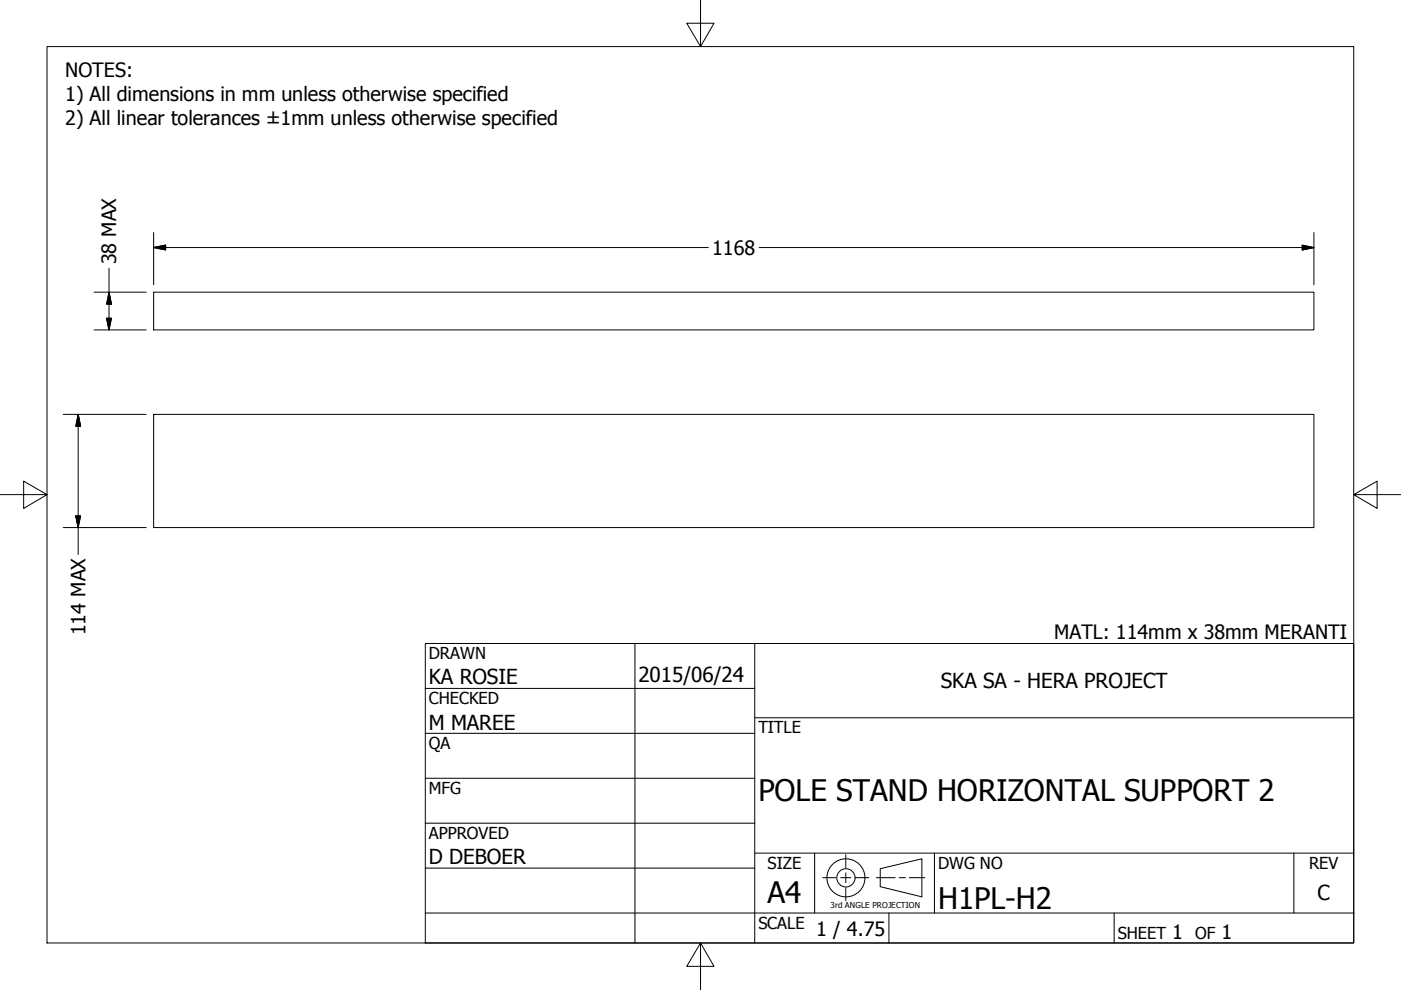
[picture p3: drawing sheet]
<svg xmlns="http://www.w3.org/2000/svg" width="297mm" height="210mm" viewBox="0 0 297 210" stroke-linecap="round" stroke-linejoin="round" font-family="sans-serif">
<!-- layer: Visible (ANSI) -->
<path d="M32.6 61.9h246v8h-246zM32.6 87.9h246v24h-246z" fill="none" stroke="#000" stroke-width=".21"/>
<!-- layer: Border (ANSI) -->
<path d="M148.5 -.1v10l-2.9-5h5.8l-2.9 5M10 9.9h277v190h-277zM0 104.9h10l-5-2.9v5.8l5-2.9M287 104.9l5 2.9v-5.8l-5 2.9h10M148.5 199.9l2.9 5h-5.8l2.9-5v10" fill="none" stroke="#000" stroke-width=".21"/>
<!-- layer: Title (ANSI) -->
<g fill="none" stroke="#000" stroke-width=".21">
<path d="M90.2 136.4h196.8v63.5h-196.8zM134.6 136.4v63.5M160 136.4v63.5M90.2 146h69.8M90.2 155.5h69.8M160 152.2h127M90.2 165h69.8M90.2 174.5h69.8M90.2 193.6h196.8M90.2 184.1h69.8M160 180.9h127M172.7 180.9v12.7"/>
<path d="M188.5 193.6v6.3M198.1 180.9v12.7M236.2 193.6v6.3M274.3 180.9v12.7"/>
</g>
<!-- layer: Dimension (ANSI) -->
<g fill="none" stroke="#000" stroke-width=".21">
<path d="M23.1 56.9v13M32.6 52.5l2.5-.5v1zM32.6 52.5h117.6M32.6 49.3v11.1M161 52.5h117.6M276.1 52l2.5 .5-2.5 .5zM278.6 49.3v11.1M19.9 61.9h11.1M19.9 69.9h11.1M22.6 67.5h1l-.5 2.4zM23.1 61.9l.5 2.6h-1zM13.4 87.9h17.6"/>
<path d="M16.6 87.9l.5 2.5h-1zM16.6 87.9v29.7M13.4 111.9h17.6M16.1 109.4h1l-.5 2.5z"/>
</g>
<path d="M32.6 52.5l2.5-.5zM32.6 52.5l2.5-.5v1zM276.1 53l2.5-.5zM276.1 52l2.5 .5-2.5 .5zM22.6 67.5l.5 2.4zM22.6 67.5h1l-.5 2.4zM23.1 61.9l.5 2.6zM23.1 61.9l.5 2.6h-1zM16.6 87.9l.5 2.5zM16.6 87.9l.5 2.5h-1zM16.1 109.4l.5 2.5zM16.1 109.4h1l-.5 2.5z" fill="#000" stroke="#000" stroke-width=".21"/>
<!-- layer: Sketch Geometry (ANSI) -->
<g fill="none" stroke="#000" stroke-width=".21">
<path d="M174.4 186.1h2.8M178.2 186.1h2.2M179.3 181.2v2.8M179.3 185.1v2.1M179.3 188.2v2.8M181.5 186.1h2.7M185.8 186.1h4M186.6 184.2l8.9-2.1v8.1l-8.9-2.2zM190.6 186.1h1.4M192.8 186.1h3.3"/>
<circle cx="179.4" cy="186.1" r="4"/>
<circle cx="179.4" cy="186.1" r="1.94"/>
</g>
<g font-size="6.3">
<text x="160.8" y="169.8">POLE STAND HORIZONTAL SUPPORT 2</text>
<text x="162.8" y="191.4">A4</text>
<text x="198.9" y="192.8">H1PL-H2</text>
</g>
<g font-size="4.4">
<text x="90.9" y="145.1">KA ROSIE</text>
<text x="135.4" y="144.5">2015/06/24</text>
<text x="199.5" y="145.9">SKA SA - HERA PROJECT</text>
<text x="90.9" y="154.7">M MAREE</text>
<text x="90.9" y="183.2">D DEBOER</text>
<text x="279.3" y="190.7">C</text>
</g>
<g font-size="4.2">
<text x="13.8" y="16.4">NOTES:</text>
<text x="13.8" y="21.4">1) All dimensions in mm unless otherwise specified</text>
<text x="13.8" y="26.5">2) All linear tolerances ±1mm unless otherwise specified</text>
<text x="24.6" y="56" transform="rotate(-90 24.6 56)">38 MAX</text>
<text x="151" y="54">1168</text>
<text x="18.1" y="134.7" transform="rotate(-90 18.1 134.7)">114 MAX</text>
<text x="223.5" y="135.5">MATL: 114mm x 38mm MERANTI</text>
<text x="173" y="198.5">1 / 4.75</text>
<text x="248.5" y="199.1">1</text>
<text x="259" y="199.1">1</text>
</g>
<g font-size="3.5">
<text x="90.9" y="139.7">DRAWN</text>
<text x="90.9" y="149.3">CHECKED</text>
<text x="160.8" y="155.5">TITLE</text>
<text x="90.9" y="158.8">QA</text>
<text x="90.9" y="168.3">MFG</text>
<text x="90.9" y="177.8">APPROVED</text>
<text x="162.8" y="184.2">SIZE</text>
<text x="198.9" y="184.2">DWG NO</text>
<text x="277.6" y="184.2">REV</text>
<text x="160.8" y="196.9">SCALE</text>
<text x="237" y="199.1">SHEET</text>
<text x="253.4" y="199.1">OF</text>
</g>
<text font-size="1.7" x="176.1" y="192.5">3rd ANGLE PROJECTION</text>
</svg>
